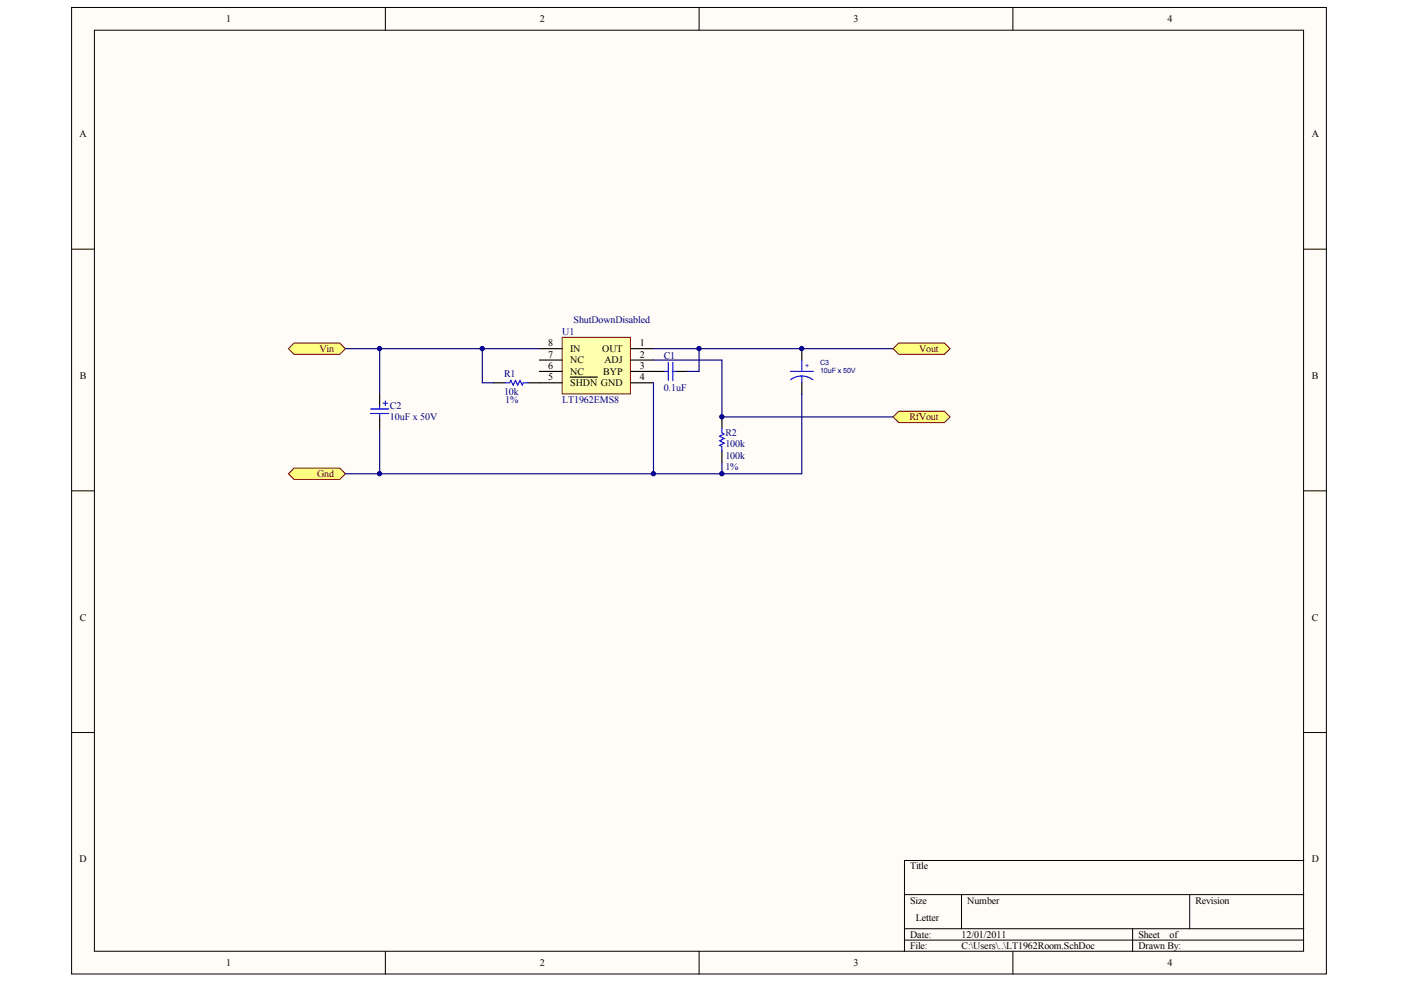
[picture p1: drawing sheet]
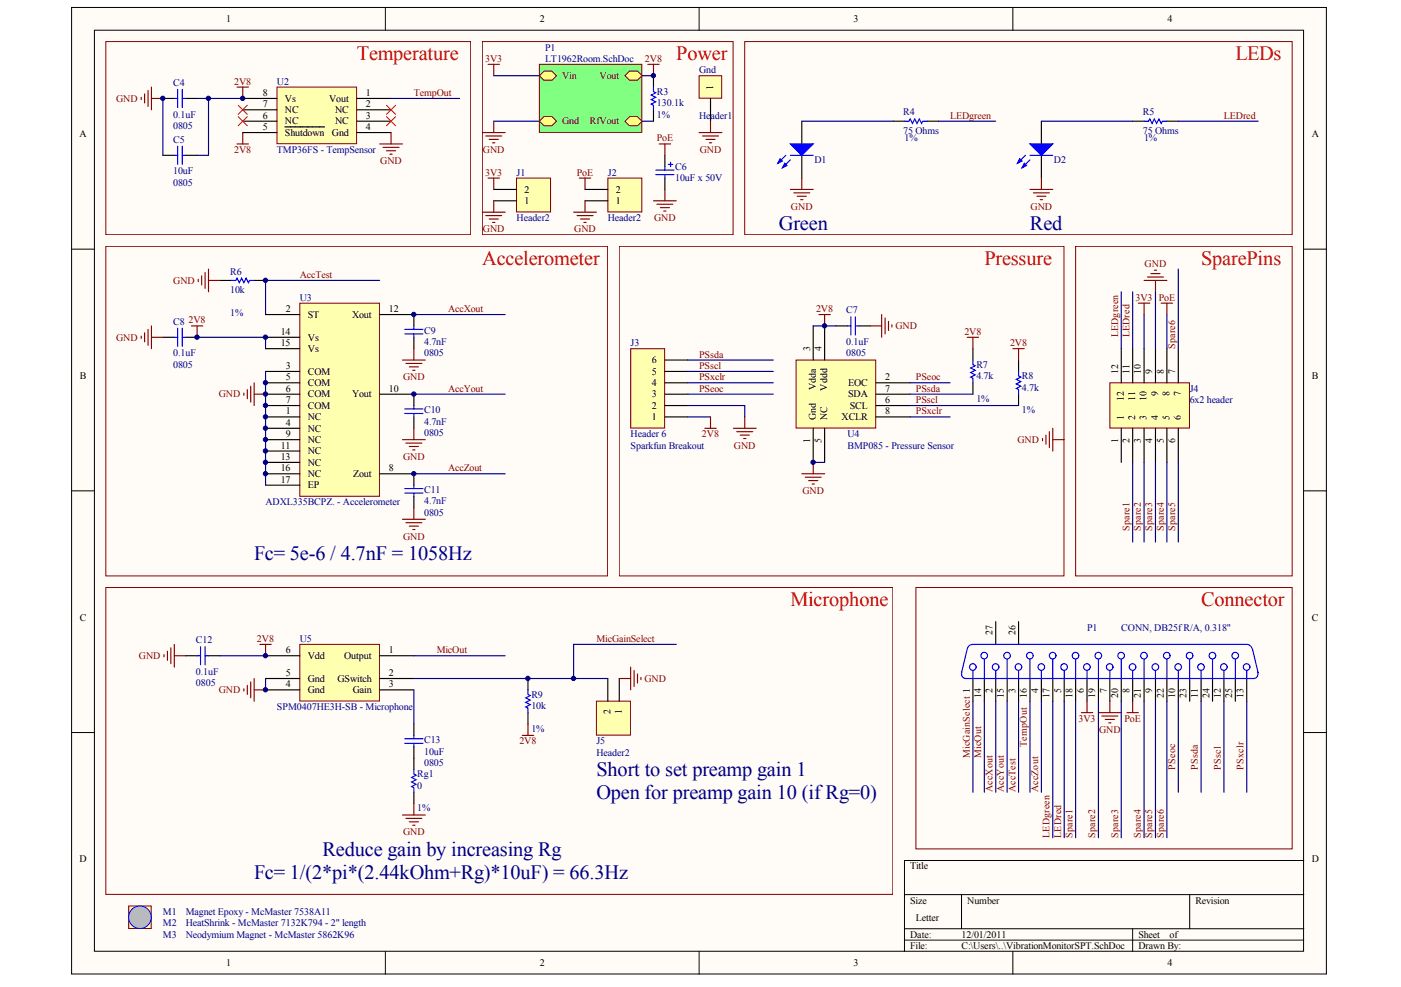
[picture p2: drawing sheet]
# Altium project VibrationMonitorSPT.PrjPCB
2 sheets, 40 parts. Net scope: hierarchical (ports join the sheet entries above them; power ports are global).
Board files: VibrationMonitorSPT.PcbDoc, GoodVibes.PcbDoc
Sheets:
  VibrationMonitorSPT.SchDoc
    P1 = LT1962Room.SchDoc

## Sheet VibrationMonitorSPT.SchDoc
size Letter

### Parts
C4  0.1uF  [0805]
C5  10uF  [0805]
C6  10uF x 50V  [CC4532-1812]
C7  0.1uF  [0805]
C8  0.1uF  [0805]
C9  4.7nF  [0805]
C10  4.7nF  [0805]
C11  4.7nF  [0805]
C12  0.1uF  [0805]
C13  10uF  [0805]
D1  LTST-S270KSKT, Yellow  [LED-S270KGKT]  (value not drawn)
D2  LTST-S270KSKT, Yellow  [LED-S270KGKT]  (value not drawn)
Gnd  Header1  [HDR1]
J1  Header2  [HDR1X2]
J2  Header2  [HDR1X2]
J3  Header 6  Assembly: Sparkfun Breakout  [HDR1X6]
J4  6x2 header  [HDR2X6]
J5  Header2  [HDR1X2]
M1  Magnet Epoxy - McMaster 7538A11
M2  HeatShrink - McMaster 7132K794 - 2" length
M3  Neodymium Magnet - McMaster 5862K96
P1  CONN, DB25f R/A, 0.318"  [DSUB1.385-2H25A]
R3  Param: 1%  [0805]  (hidden comment: 130.1k)
R4  75 Ohms  Param: 1%  [0805]
R5  75 Ohms  Param: 1%  [0805]
R6  10k  Param: 1%  [0805]
R7  4.7k  Param: 1%  [0603]
R8  4.7k  Param: 1%  [0603]
R9  10k  Param: 1%  [0603]
Rg1  0  Param: 1%  [0805]
U2  TMP36FS - TempSensor  [SO8/L200]
U3  ADXL335BCPZ. - Accelerometer  [ADXL335]
U4  BMP085 - Pressure Sensor  [BMP085]
U5  SPM0407HE3H-SB - Microphone  [SPM0407HE3H-SB]

### Blocks framed on the sheet
Temperature: C4 C5 U2
Power: C6 Gnd J1 J2 R3
SparePins: J4
Connector: P1

### Sub-sheets
P1 = LT1962Room.SchDoc: Gnd, Vin, RfVout, Vout

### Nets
2V8: C4.1 C5.1 C7.2 C8.1 C12.1 J3.1 R3.2 R7.1 R8.1 R9.1 U2.5(~{Shutdown}) U2.8(Vs) U3.14(Vs) U3.15(Vs) U4.3(Vdda) U4.4(Vddd) U5.6(Vdd) ; sheet P1/Vout
3V3: J1.2 J4.10 P1.6 ; sheet P1/Vin
GND: C4.2 C5.2 C6.2 C7.1 C8.2 C9.1 C10.1 C11.1 C12.2 D1.2(K) D2.2(K) Gnd.1 J1.1 J2.1 J3.2 J4.9 J5.1 P1.7 R6.2 Rg1.1 U2.4(Gnd) U3.1(NC) U3.3(COM) U3.4(NC) U3.5(COM) U3.6(COM) U3.7(COM) U3.9(NC) U3.11(NC) U3.13(NC) U3.16(NC) U3.17(EP) U4.1(Gnd) U4.5(NC) U5.4(Gnd) U5.5(Gnd) ; sheet P1/Gnd
PoE: C6.1 J2.2 J4.8 P1.8
AccTest: P1.3 R6.1 U3.2(ST)
AccXout: C9.2 P1.2 U3.12(Xout)
AccYout: C10.2 P1.15 U3.10(Yout)
AccZout: C11.2 P1.4 U3.8(Zout)
LEDgreen: J4.12 P1.17 R4.2
LEDred: J4.11 P1.5 R5.2
MicGainSelect: J5.2 P1.1 R9.2 U5.2(GSwitch)
MicOut: P1.14 U5.1(Output)
PSeoc: J3.3 P1.10 U4.2(EOC)
PSscl: J3.5 P1.12 R8.2 U4.6(SCL)
PSsda: J3.6 P1.11 R7.2 U4.7(SDA)
PSxclr: J3.4 P1.13 U4.8(XCLR)
Spare1: J4.2 P1.18
Spare2: J4.3 P1.19
Spare3: J4.4 P1.20
Spare4: J4.5 P1.21
Spare5: J4.6 P1.9
Spare6: J4.7 P1.22
TempOut: P1.16 U2.1(Vout)
NetC13_1: C13.1 U5.3(Gain)
NetC13_2: C13.2 Rg1.2
NetD1_1: D1.1(A) R4.1
NetD2_1: D2.1(A) R5.1
NetR2_2: R3.1 ; sheet P1/RfVout

Not connected (* = marked no-connect by the designer): J4 1; P1 23 24 25 26(MH1) 27(MH2); U2 2(NC)* 3(NC)* 6(NC)* 7(NC)*

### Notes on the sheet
- LEDs
- Green
- Red
- Accelerometer
- Pressure
- Fc= 5e-6 / 4.7nF = 1058Hz
- Microphone
- Short to set preamp gain 1
- Open for preamp gain 10 (if Rg=0)
- Fc= 1/(2*pi*(2.44kOhm+Rg)*10uF) = 66.3Hz
- Reduce gain by increasing Rg
- Labels drawn without touching a wire or pin: GND

## Sheet LT1962Room.SchDoc
size Letter

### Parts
C1  0.1uF  [0805]
C2  10uF x 50V  [CC4532-1812]
C3  10uF x 50V  [TANTA]
R1  10k  Param: 1%  [0805]
R2  100k  Param: 1%  [0805]
U1  LT1962EMS8  [MSOP-8]

### Ports
Gnd, RfVout, Vin, Vout

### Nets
2V8: C1.2 C3.1 U1.1(OUT) ; port Vout
3V3: C2.1 R1.2 U1.8(IN) ; port Vin
GND: C2.2 C3.2 R2.1 U1.4(GND) ; port Gnd
NetC1_1: C1.1 U1.3(BYP)
NetR1_1: R1.1 U1.5(~{SHDN})
NetR2_2: R2.2 U1.2(ADJ) ; port RfVout

Not connected (* = marked no-connect by the designer): U1 6(NC) 7(NC)

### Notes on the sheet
- (near U1) ShutDownDisabled

## Nets that join several sheets
2V8: VibrationMonitorSPT (17 pins), LT1962Room (C1.2 C3.1 U1.1)
3V3: VibrationMonitorSPT (J1.2 J4.10 P1.6), LT1962Room (C2.1 R1.2 U1.8)
GND: VibrationMonitorSPT (36 pins), LT1962Room (C2.2 C3.2 R2.1 U1.4)
NetR2_2: VibrationMonitorSPT (R3.1), LT1962Room (R2.2 U1.2)
